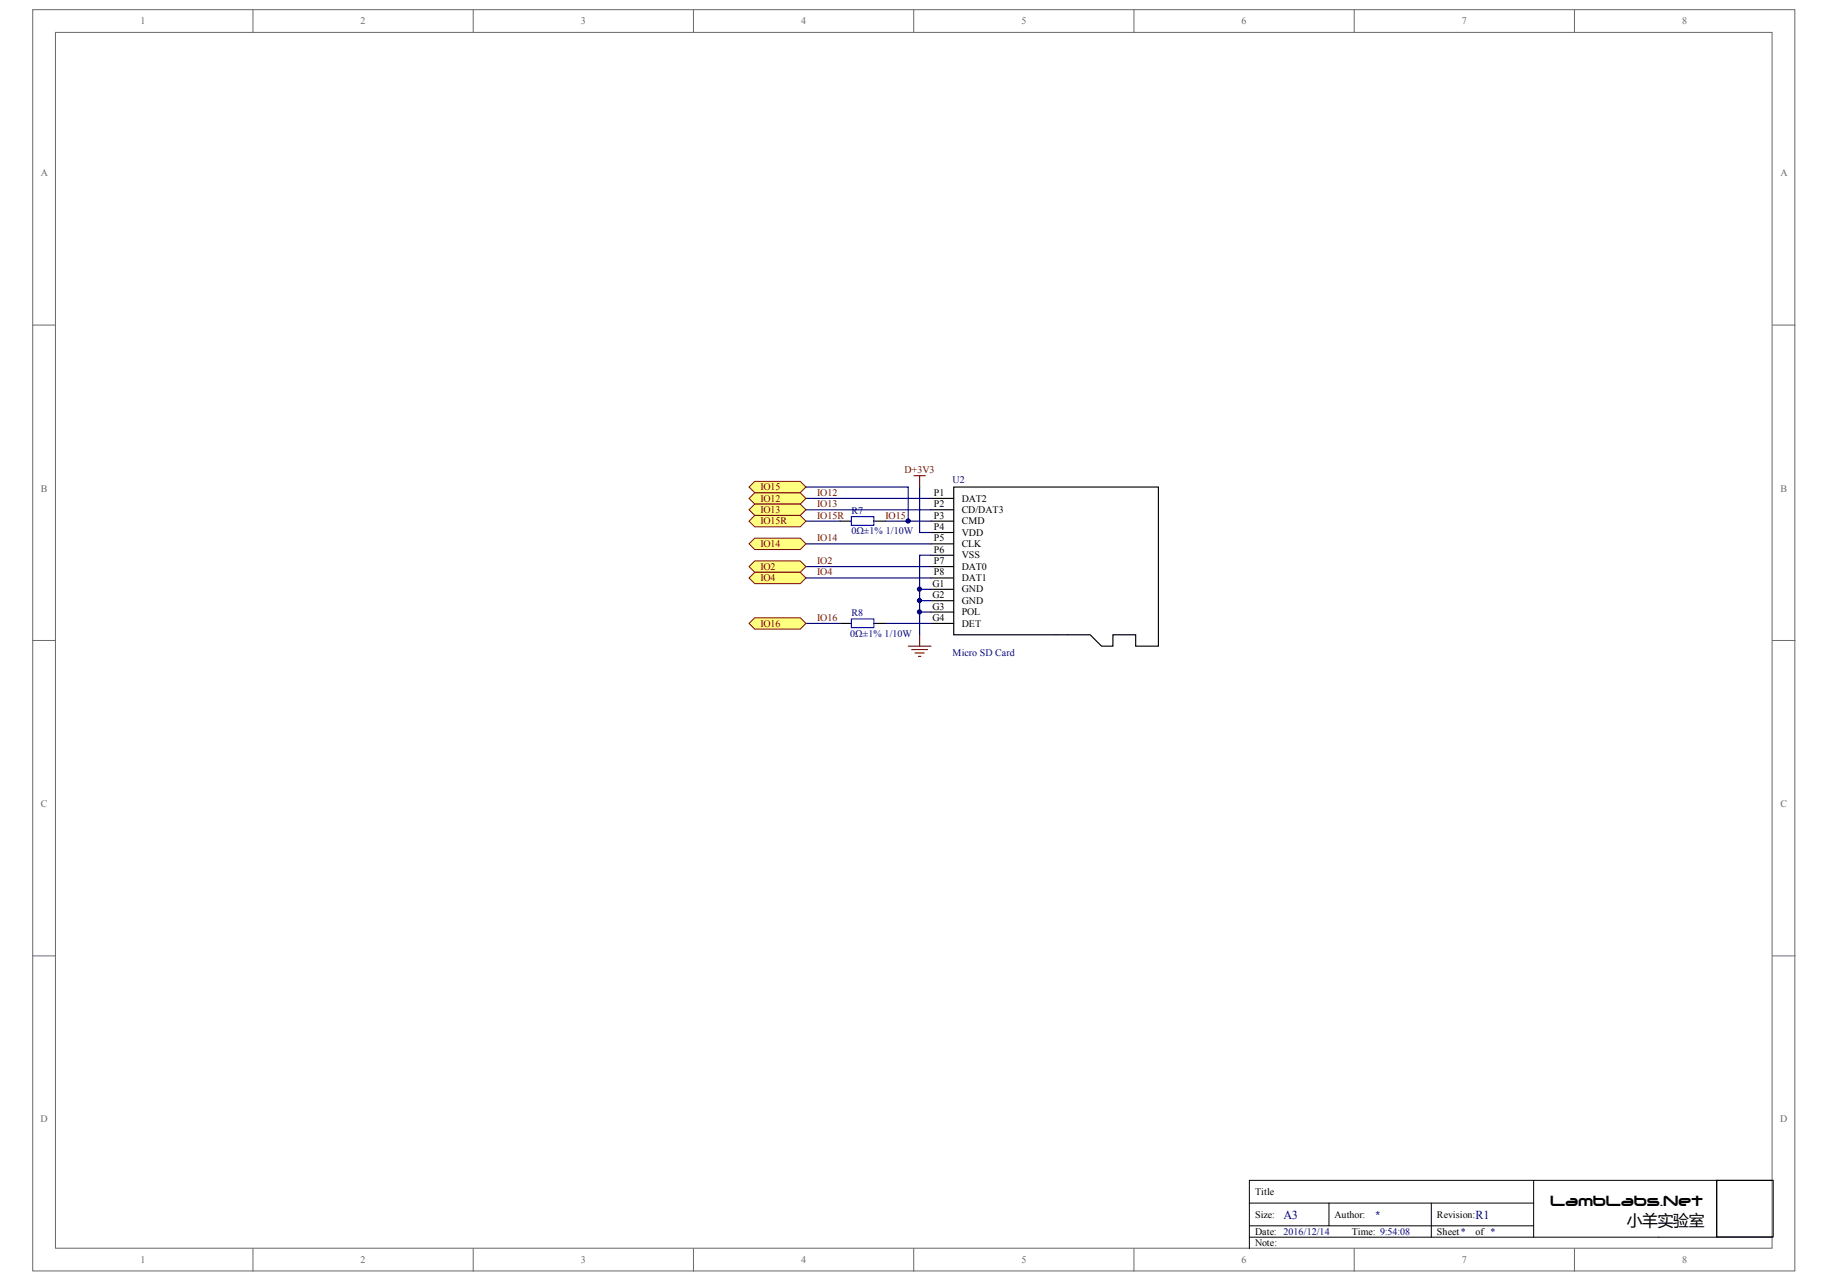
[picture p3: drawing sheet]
<svg xmlns="http://www.w3.org/2000/svg" width="291mm" height="204mm" viewBox="0 0 291 204" stroke-linecap="round" stroke-linejoin="round" font-family="sans-serif">
<g fill="#fff" stroke="#696969" stroke-width=".16">
<path d="M5.2 1.5h280.1v200.5h-280.1z"/>
<path d="M8.8 5.2h272.9v193.2h-272.9z"/>
</g>
<g fill="none" stroke="#696969" stroke-width=".16">
<path d="M40.2 1.5v3.7M75.2 1.5v3.7M110.2 1.5v3.7M145.2 1.5v3.7M180.2 1.5v3.7M215.3 1.5v3.7M250.3 1.5v3.7M5.2 51.7h3.6M281.7 51.7h3.6M5.2 101.8h3.6M281.7 101.8h3.6M5.2 151.9h3.6"/>
<path d="M281.7 151.9h3.6M40.2 198.4v3.6M75.2 198.4v3.6M110.2 198.4v3.6M145.2 198.4v3.6M180.2 198.4v3.6M215.3 198.4v3.6M250.3 198.4v3.6"/>
</g>
<path d="M198.6 191.2h45.2M198.6 196.6h83.1M198.6 194.8h45.2M211.2 191.2v3.6M227.5 191.2v5.4M243.8 187.6v9M272.9 187.6h9v9h-9zM272.9 187.8v-.2h-74.3v10.8M281.7 187.6h-8.8v9" fill="none" stroke="#000" stroke-width=".16"/>
<g fill="none" stroke="#000" stroke-width=".18">
<path d="M148 79.2h3.6M151.6 77.4h32.5v25.3h-3.6v-1.8h-3.6v1.8h-1.8l-1.8-1.8h-21.7zM133.5 82.8h1.8M133.5 99.1h1.8M138.9 82.8h1.9M138.9 99.1h1.9M148 81h3.6M148 82.8h3.6M148 84.6h3.6M148 86.4h3.6M148 88.2h3.6M148 90h3.6"/>
<path d="M148 91.9h3.6M148 93.7h3.6M148 95.5h3.6M148 97.3h3.6M148 99.1h3.6"/>
</g>
<path d="M145.3 75.6h1.8M146.2 75.6v1.8M144.4 102.7h3.6M144.9 103.2h2.5M145.5 103.8h1.4M146 104.3h.4M146.2 100.9v1.8" fill="none" stroke="#800000" stroke-width=".18"/>
<g fill="none" stroke="#000080" stroke-width=".18">
<path d="M128.1 79.2h19.9M146.2 77.4v7.2h1.8M128.1 81h19.9M128.1 90h19.9M128.1 91.9h19.9M128.1 99.1h5.4M128.1 86.4h19.9M128.1 82.8h5.4M140.8 99.1h7.2M140.8 82.8h7.2M146.2 93.7h1.8M146.2 95.5h1.8"/>
<path d="M146.2 97.3h1.8M148 88.2h-1.8v12.7"/>
</g>
<path d="M135.3 98.4h3.6v1.3h-3.6zM135.3 82.1h3.6v1.4h-3.6z" fill="none" stroke="#00f" stroke-width=".18"/>
<g fill="#ffff80" stroke="#800000" stroke-width=".16">
<path d="M119.1 86.4l.9-.9h7.2l.9 .9-.9 .9h-7.2z" fill-rule="evenodd"/>
<path d="M119.1 79.2l.9-.9h7.2l.9 .9-.9 .9h-7.2z" fill-rule="evenodd"/>
<path d="M119.1 81l.9-.9h7.2l.9 .9-.9 .9h-7.2z" fill-rule="evenodd"/>
<path d="M119.1 82.8l.9-.9h7.2l.9 .9-.9 .9h-7.2z" fill-rule="evenodd"/>
<path d="M119.1 90l.9-.9h7.2l.9 .9-.9 1h-7.2z" fill-rule="evenodd"/>
<path d="M119.1 99.1l.9-.9h7.2l.9 .9-.9 .9h-7.2z" fill-rule="evenodd"/>
<path d="M119.1 91.9l.9-.9h7.2l.9 .9-.9 .9h-7.2z" fill-rule="evenodd"/>
<path d="M119.1 77.4l.9-.9h7.2l.9 .9-.9 .9h-7.2z" fill-rule="evenodd"/>
</g>
<path d="M128.1 77.4h16.3v5.4" fill="none" stroke="#000080" stroke-width=".18"/>
<g fill="#000080" stroke="#000080" stroke-width=".16">
<circle cx="144.3" cy="82.8" r=".33"/>
<circle cx="146.1" cy="97.2" r=".33"/>
<circle cx="146.1" cy="95.4" r=".33"/>
<circle cx="146.1" cy="93.6" r=".33"/>
</g>
<g font-size="2.5">
<text x="246.5" y="191.6">LambLabs.Net</text>
<text x="258.6" y="194.8">小羊实验室</text>
</g>
<g font-size="1.9" fill="#000080">
<text x="204" y="193.7">A3</text>
<text x="234.6" y="193.7">R1</text>
</g>
<text font-size="1.7" fill="#000080" x="218.7" y="193.7">*</text>
<g font-size="1.6" fill="#696969">
<text x="22.3" y="3.9">1</text>
<text x="57.3" y="3.9">2</text>
<text x="92.3" y="3.9">3</text>
<text x="127.3" y="3.9">4</text>
<text x="162.4" y="3.9">5</text>
<text x="197.4" y="3.9">6</text>
<text x="232.4" y="3.9">7</text>
<text x="267.4" y="3.9">8</text>
<text x="6.5" y="28">A</text>
<text x="283" y="28">A</text>
<text x="6.5" y="78.1">B</text>
<text x="283" y="78.1">B</text>
<text x="6.5" y="128.3">C</text>
<text x="283" y="128.3">C</text>
<text x="6.4" y="178.4">D</text>
<text x="283" y="178.4">D</text>
<text x="22.3" y="200.8">1</text>
<text x="57.3" y="200.8">2</text>
<text x="92.3" y="200.8">3</text>
<text x="127.3" y="200.8">4</text>
<text x="162.4" y="200.8">5</text>
<text x="197.4" y="200.8">6</text>
<text x="232.4" y="200.8">7</text>
<text x="267.4" y="200.8">8</text>
</g>
<g font-size="1.6" fill="#800000">
<text x="120.9" y="77.9">IO15</text>
<text x="143.8" y="75.2">D+3V3</text>
<text x="120.9" y="79.7">IO12</text>
<text x="120.9" y="81.5">IO13</text>
<text x="120.9" y="83.3">IO15R</text>
<text x="129.9" y="78.8">IO12</text>
<text x="129.9" y="80.6">IO13</text>
<text x="129.9" y="82.4">IO15R</text>
<text x="140.8" y="82.4">IO15</text>
<text x="120.9" y="86.9">IO14</text>
<text x="129.9" y="86">IO14</text>
<text x="129.9" y="89.6">IO2</text>
<text x="120.9" y="90.5">IO2</text>
<text x="120.9" y="92.4">IO4</text>
<text x="129.9" y="91.4">IO4</text>
<text x="120.9" y="99.6">IO16</text>
<text x="129.9" y="98.7">IO16</text>
</g>
<g font-size="1.6" fill="#000080">
<text x="151.4" y="76.8">U2</text>
<text x="135.3" y="81.7">R7</text>
<text x="135.3" y="84.9">0Ω±1% 1/10W</text>
<text x="135.2" y="101.2">0Ω±1% 1/10W</text>
<text x="135.3" y="98">R8</text>
<text x="151.4" y="104.3">Micro SD Card</text>
</g>
<g font-size="1.6">
<text x="148.5" y="78.8">P1</text>
<text x="148.5" y="80.6">P2</text>
<text x="148.5" y="82.4">P3</text>
<text x="152.9" y="79.7">DAT2</text>
<text x="152.9" y="81.5">CD/DAT3</text>
<text x="152.9" y="83.3">CMD</text>
<text x="148.5" y="84.2">P4</text>
<text x="148.5" y="86">P5</text>
<text x="148.5" y="87.8">P6</text>
<text x="148.5" y="89.6">P7</text>
<text x="152.9" y="85.1">VDD</text>
<text x="152.9" y="86.9">CLK</text>
<text x="152.9" y="88.7">VSS</text>
<text x="148.2" y="93.3">G1</text>
<text x="148.2" y="95.1">G2</text>
<text x="148.5" y="91.4">P8</text>
<text x="152.9" y="90.5">DAT0</text>
<text x="152.9" y="92.4">DAT1</text>
<text x="152.9" y="94.2">GND</text>
<text x="152.9" y="96">GND</text>
<text x="148.2" y="96.9">G3</text>
<text x="148.2" y="98.7">G4</text>
<text x="152.9" y="97.8">POL</text>
<text x="152.9" y="99.6">DET</text>
<text x="199.5" y="189.9">Title</text>
<text x="199.5" y="193.5">Size:</text>
<text x="199.5" y="196.2">Date: 2016/12/14</text>
<text x="212.1" y="193.5">Author:</text>
<text x="214.9" y="196.2">Time: 9:54:08</text>
<text x="228.4" y="193.5">Revision:</text>
<text x="228.4" y="196.2">Sheet*</text>
<text x="234.6" y="196.2">of *</text>
<text x="199.5" y="198">Note:</text>
</g>
</svg>
